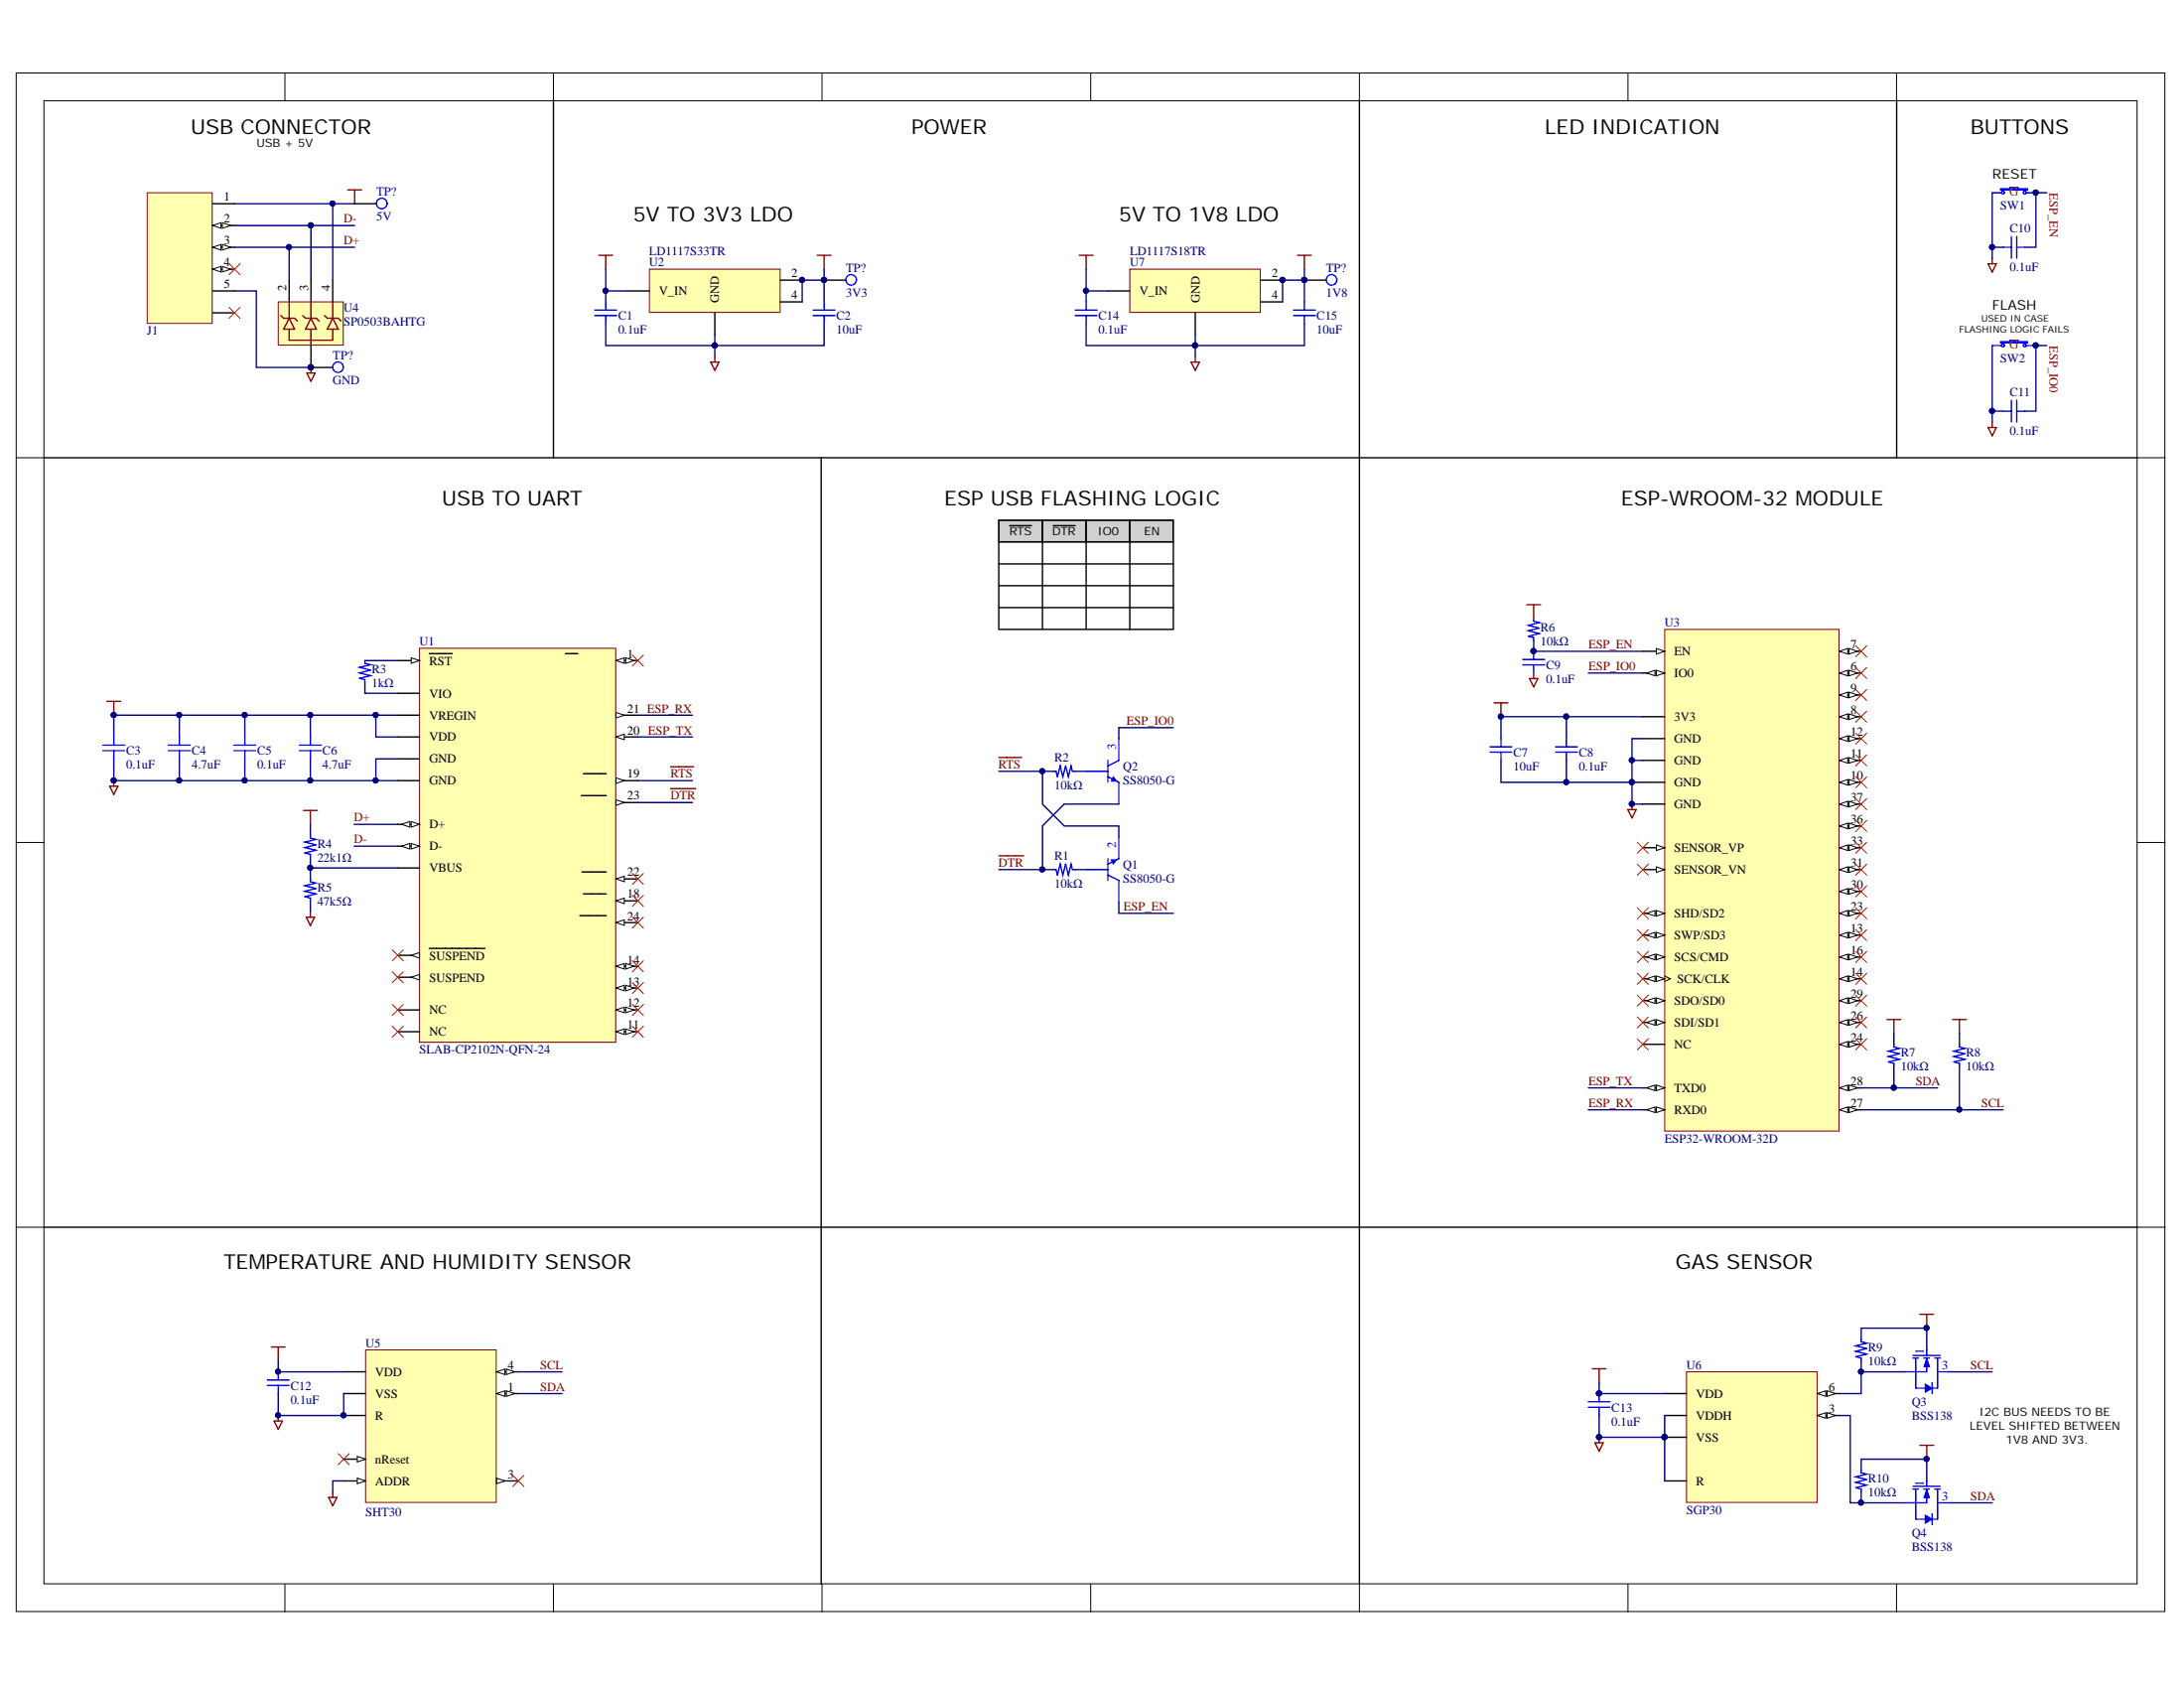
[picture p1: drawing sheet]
# Altium schematic sheet main.SchDoc
size A3

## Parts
(Parts that share a designator on the sheet are numbered #1, #2 ... from top to bottom, then left to right.)
C1  0.1uF  [CAP_0603]
C2  10uF  [CAP_0603]
C3  0.1uF  [CAP_0603]
C4  4.7uF  [CAP_0603]
C5  0.1uF  [CAP_0603]
C6  4.7uF  [CAP_0603]
C7  10uF  [CAP_0603]
C8  0.1uF  [CAP_0603]
C9  0.1uF  [CAP_0603]
C10  0.1uF  [CAP_0603]
C11  0.1uF  [CAP_0603]
C12  0.1uF  [CAP_0603]
C13  0.1uF  [CAP_0603]
C14  0.1uF  [CAP_0603]
C15  10uF  [CAP_0603]
J1  UJ2-MIBH2-4-SMT-TR  [CON_USB_MICRO_DRILL]  (value not drawn)
Q1  SS8050-G  [SOT-23]
Q2  SS8050-G  [SOT-23]
Q3  BSS138  [SOT-23]
Q4  BSS138  [SOT-23]
R1  10kΩ  [RES_0603_HD]
R2  10kΩ  [RES_0603_HD]
R3  1kΩ  [RES_0603_HD]
R4  22k1Ω  [RES_0603_HD]
R5  47k5Ω  [RES_0603_HD]
R6  10kΩ  [RES_0603_HD]
R7  10kΩ  [RES_0603_HD]
R8  10kΩ  [RES_0603_HD]
R9  10kΩ  [RES_0603_HD]
R10  10kΩ  [RES_0603_HD]
SW1  SW_PUSH_GENERIC  (value not drawn)
SW2  SW_PUSH_GENERIC  (value not drawn)
TP?#1  5V  [UTIL_Test_Point_3mm_1mmHole]
TP?#2  3V3  [UTIL_Test_Point_3mm_1mmHole]
TP?#3  1V8  [UTIL_Test_Point_3mm_1mmHole]
TP?#4  GND  [UTIL_Test_Point_3mm_1mmHole]
U1  SLAB-CP2102N-QFN-24  [SLAB-QFN-24-2550x2550TP_A_V]
U2  LD1117S33TR  [SOT-223]
U3  ESP32-WROOM-32D  [ESP_WROOM_32D]
U4  SP0503BAHTG  [SOT-143]
U5  SHT30  [SHT3x_8-VFDFN_Exposed_Pad]
U6  SGP30  [SGP30]
U7  LD1117S18TR  [SOT-223]

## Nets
0V: C1.1 C2.1 C3.1 C4.1 C5.1 C6.1 C7.1 C8.1 C9.1 C10.1 C11.1 C12.1 C13.1 C14.1 C15.1 J1.5(GND) R5.1 SW1.1 SW2.1 TP?#4.1(D) U1.2(GND) U1.25(GND) U2.1(GND) U3.1(GND) U3.15(GND) U3.38(GND) U3.39(GND) U4.1 U5.2(ADDR) U5.7(R) U5.8(VSS) U6.2(VSS) U6.4(R) U6.5(VDDH) U7.1(GND)
1V8: C13.2 C15.2 Q3.1(G) Q4.1(G) R9.2 R10.2 TP?#3.1(D) U6.1(VDD) U7.2(V_OUT) U7.4(V_OUT)
3V3: C2.2 C3.2 C4.2 C5.2 C6.2 C7.2 C8.2 C12.2 C14.2 R6.2 R7.2 R8.2 TP?#2.1(D) U1.6(VDD) U1.7(VREGIN) U2.2(V_OUT) U2.4(V_OUT) U3.2(3V3) U5.5(VDD) U7.3(V_IN)
5V: C1.2 J1.1(VBUS) R4.2 TP?#1.1(D) U2.3(V_IN) U4.4
D+: J1.3(D+) U1.3(D+) U4.2
D-: J1.2(D-) U1.4(D-) U4.3
~{DTR}: Q2.2(E) R1.1 U1.23(~{DTR})
ESP_EN: C9.2 C10.2 Q1.3(C) R6.1 SW1.2 U3.3(EN)
ESP_IO0: C11.2 Q2.3(C) SW2.2 U3.25(IO0)
ESP_RX: U1.21(TXD) U3.34(RXD0)
ESP_TX: U1.20(RXD) U3.35(TXD0)
~{RTS}: Q1.2(E) R2.1 U1.19(~{RTS})
SCL: Q3.3(D) R8.1 U3.27(IO16) U5.4(SCL)
SDA: Q4.3(D) R7.1 U3.28(IO17) U5.1(SDA)
NetQ1_1: Q1.1(B) R1.2
NetQ2_1: Q2.1(B) R2.2
NetQ3_2: Q3.2(S) R9.1 U6.6(SCL)
NetQ4_2: Q4.2(S) R10.1 U6.3(SDA)
NetR3_1: R3.1 U1.5(VIO)
NetR3_2: R3.2 U1.9(~{RST})
NetR4_1: R4.1 R5.2 U1.8(VBUS)

Not connected (* = marked no-connect by the designer): J1 4(ID)* SH(SHIELD)*; U1 1(~{RI}/CLK)* 10(NC)* 11(GPIO.3/WAKEUP)* 12(GPIO.2/RS485)* 13(GPIO.1/RXT)* 14(GPIO.0/TXT)* 15(~{SUSPEND})* 16(NC)* 17(SUSPEND)* 18(~{CTS})* 22(~{DSR})* 24(~{DCD})*; U3 4(SENSOR_VP)* 5(SENSOR_VN)* 6(IO34)* 7(IO35)* 8(IO32)* 9(IO33)* 10(IO25)* 11(IO26)* 12(IO27)* 13(IO14)* 14(IO12)* 16(IO13)* 17(SHD/SD2)* 18(SWP/SD3)* 19(SCS/CMD)* 20(SCK/CLK)* 21(SDO/SD0)* 22(SDI/SD1)* 23(IO15)* 24(IO2)* 26(IO4)* 29(IO5)* 30(IO18)* 31(IO19)* 32(NC)* 33(IO21)* 36(IO22)* 37(IO23)*; U5 3(ALERT)* 6(nReset)*

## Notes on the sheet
- USB CONNECTOR
- USB + 5V
- POWER
- LED INDICATION
- (near SW1) BUTTONS
- (near SW1) RESET
- (near U2) 5V TO 3V3 LDO
- 5V TO 1V8 LDO
- (near SW2) USED IN CASE
- FLASH
- (near SW2) FLASHING LOGIC FAILS
- USB TO UART
- ESP USB FLASHING LOGIC
- RTS
- DTR
- IO0
- EN
- ESP-WROOM-32 MODULE
- TEMPERATURE AND HUMIDITY SENSOR
- GAS SENSOR
- I2C BUS NEEDS TO BE LEVEL SHIFTED BETWEEN 1V8 AND 3V3.
